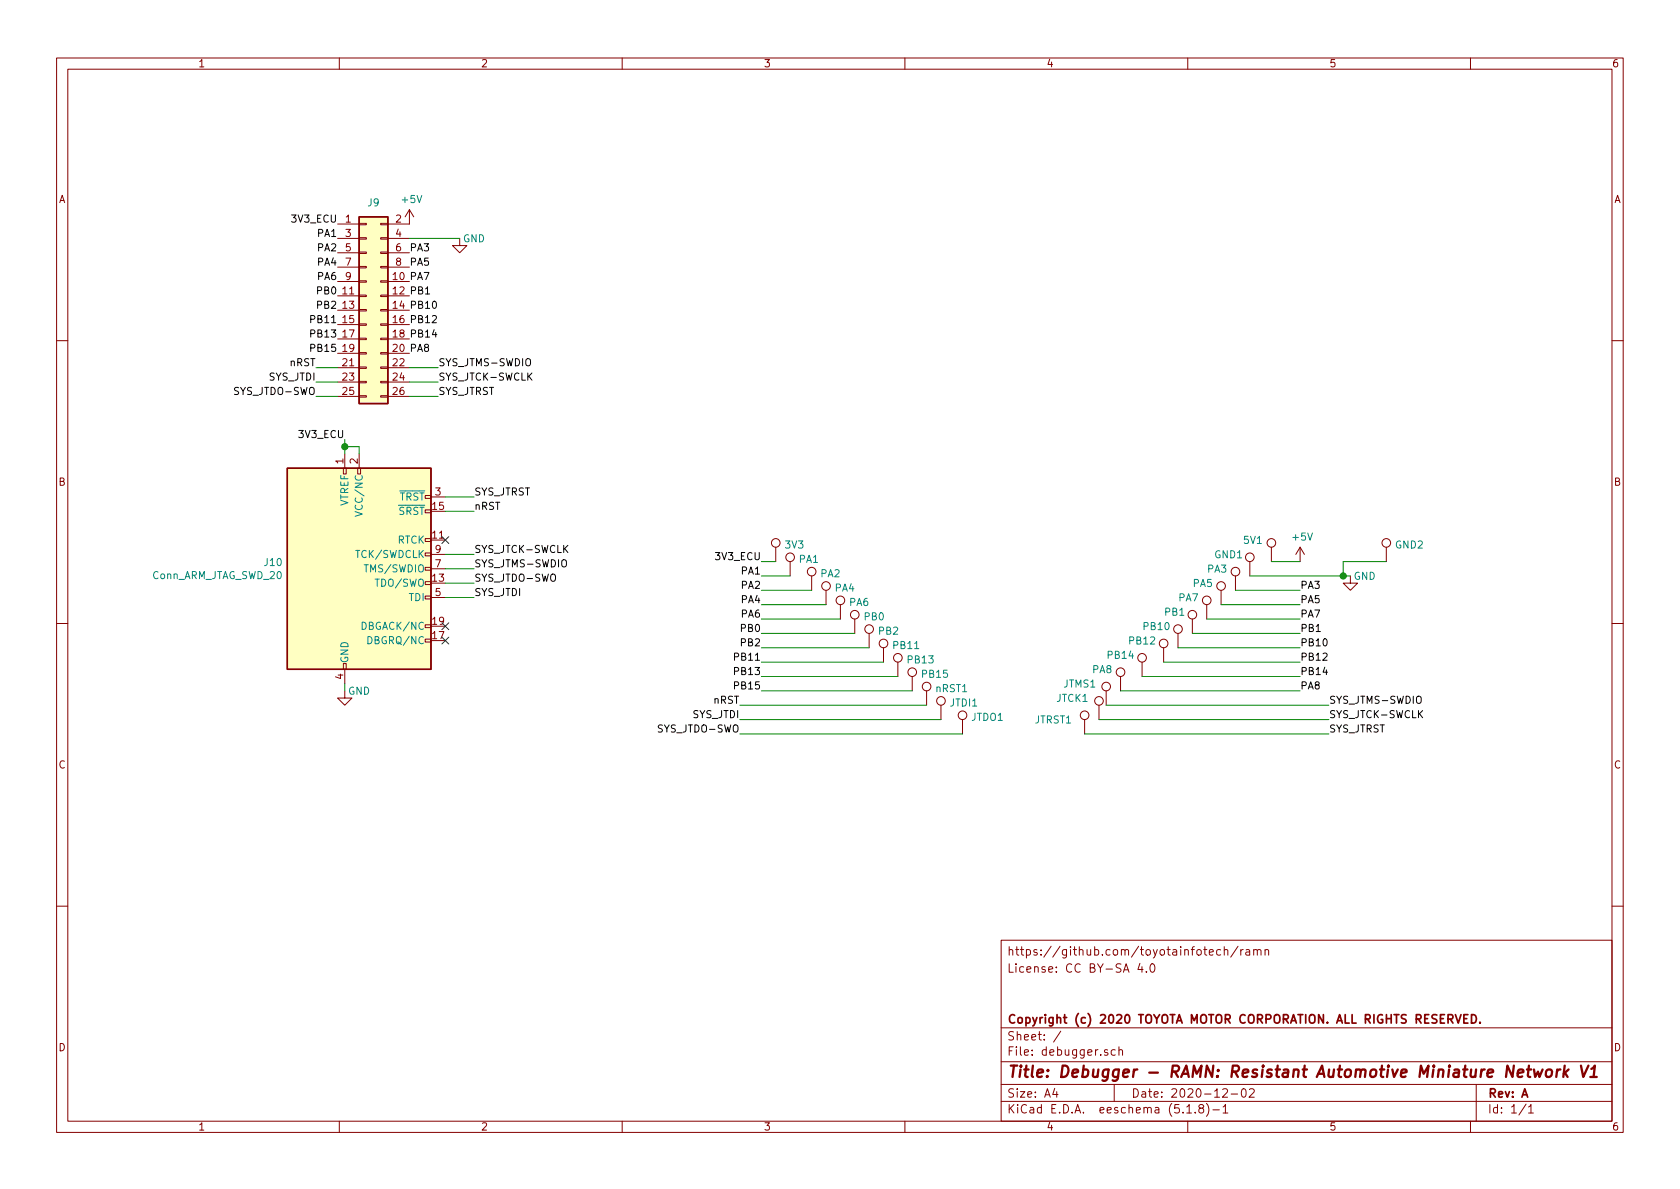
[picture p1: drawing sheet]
EESchema Schematic File Version 4
EELAYER 30 0
EELAYER END
$Descr A4 11693 8268
encoding utf-8
Sheet 1 1
Title "Debugger - RAMN: Resistant Automotive Miniature Network V1"
Date "2020-12-02"
Rev "A"
Comp "Copyright (c) 2020 TOYOTA MOTOR CORPORATION. ALL RIGHTS RESERVED."
Comment1 ""
Comment2 ""
Comment3 "License: CC BY-SA 4.0"
Comment4 "https://github.com/toyotainfotech/ramn"
$EndDescr
Text Label 2850 1950 0    50   ~ 0
PA7
Text Label 2850 1850 0    50   ~ 0
PA5
Text Label 2850 1750 0    50   ~ 0
PA3
Text Label 2850 2050 0    50   ~ 0
PB1
Text Label 2850 2150 0    50   ~ 0
PB10
Text Label 2350 1550 2    50   ~ 0
3V3_ECU
Wire Wire Line
	2850 1650 3200 1650
$Comp
L power:GND #PWR0101
U 1 1
P 3200 1650
AR Path="/5D9A7138" Ref="#PWR0101"  Part="1" 
AR Path="/5D8BFFCE/5D9A7138" Ref="#PWR?"  Part="1" 
AR Path="/5D815E09/5D9A7138" Ref="#PWR?"  Part="1" 
AR Path="/5D8EDE42/5D9A7138" Ref="#PWR?"  Part="1" 
F 0 "#PWR0101" H 3200 1400 50  0001 C CNN
F 1 "GND" H 3300 1650 50  0000 C CNN
F 2 "" H 3200 1650 50  0001 C CNN
F 3 "" H 3200 1650 50  0001 C CNN
	1    3200 1650
	1    0    0    -1  
$EndComp
$Comp
L power:+5V #PWR?
U 1 1
P 2850 1550
AR Path="/5D8BFFCE/5D9A713E" Ref="#PWR?"  Part="1" 
AR Path="/5D815E09/5D9A713E" Ref="#PWR?"  Part="1" 
AR Path="/5D8EDE42/5D9A713E" Ref="#PWR?"  Part="1" 
AR Path="/5D7DEA89/5D9A713E" Ref="#PWR?"  Part="1" 
AR Path="/5D9A713E" Ref="#PWR0102"  Part="1" 
F 0 "#PWR0102" H 2850 1400 50  0001 C CNN
F 1 "+5V" H 2865 1723 50  0000 C CNN
F 2 "" H 2850 1550 50  0001 C CNN
F 3 "" H 2850 1550 50  0001 C CNN
	1    2850 1550
	1    0    0    -1  
$EndComp
Text Label 2350 1650 2    50   ~ 0
PA1
Text Label 2350 2050 2    50   ~ 0
PB0
Text Label 2350 2150 2    50   ~ 0
PB2
Text Label 2350 1850 2    50   ~ 0
PA4
Text Label 2350 1950 2    50   ~ 0
PA6
Text Label 2850 2450 0    50   ~ 0
PA8
Text Label 2350 2450 2    50   ~ 0
PB15
Text Label 2350 2250 2    50   ~ 0
PB11
Text Label 2350 2350 2    50   ~ 0
PB13
Text Label 2850 2250 0    50   ~ 0
PB12
Text Label 2850 2350 0    50   ~ 0
PB14
Text Label 2350 1750 2    50   ~ 0
PA2
Text Label 2200 2550 2    50   ~ 0
nRST
Text Label 2200 2650 2    50   ~ 0
SYS_JTDI
Text Label 2200 2750 2    50   ~ 0
SYS_JTDO-SWO
Text Label 3050 2750 0    50   ~ 0
SYS_JTRST
Text Label 3050 2650 0    50   ~ 0
SYS_JTCK-SWCLK
Text Label 3050 2550 0    50   ~ 0
SYS_JTMS-SWDIO
$Comp
L Connector_Generic:Conn_02x13_Odd_Even J9
U 1 1
P 2550 2150
F 0 "J9" H 2600 2900 50  0000 C CNN
F 1 " " H 2600 2676 50  0000 C CNN
F 2 "Connector_PinSocket_2.54mm:PinSocket_2x13_P2.54mm_Vertical" H 2550 2150 50  0001 C CNN
F 3 "~" H 2550 2150 50  0001 C CNN
	1    2550 2150
	1    0    0    -1  
$EndComp
Wire Wire Line
	2350 2550 2200 2550
Wire Wire Line
	2350 2650 2200 2650
Wire Wire Line
	2350 2750 2200 2750
Wire Wire Line
	2850 2750 3050 2750
Wire Wire Line
	2850 2650 3050 2650
Wire Wire Line
	2850 2550 3050 2550
$Comp
L Connector:Conn_ARM_JTAG_SWD_20 J10
U 1 1
P 2500 3950
F 0 "J10" H 1971 3996 50  0000 R CNN
F 1 "Conn_ARM_JTAG_SWD_20" H 1971 3905 50  0000 R CNN
F 2 "Connector_IDC:IDC-Header_2x10_P2.54mm_Horizontal" H 2950 2900 50  0001 L TNN
F 3 "http://infocenter.arm.com/help/topic/com.arm.doc.dui0499b/DUI0499B_system_design_reference.pdf" V 2150 2700 50  0001 C CNN
	1    2500 3950
	1    0    0    -1  
$EndComp
Text Label 2400 3050 2    50   ~ 0
3V3_ECU
Wire Wire Line
	2400 3050 2400 3100
Wire Wire Line
	2500 3150 2500 3100
Wire Wire Line
	2500 3100 2400 3100
Connection ~ 2400 3100
Wire Wire Line
	2400 3100 2400 3150
Text Label 3300 3450 0    50   ~ 0
SYS_JTRST
Text Label 3300 3550 0    50   ~ 0
nRST
Text Label 3300 3850 0    50   ~ 0
SYS_JTCK-SWCLK
Text Label 3300 3950 0    50   ~ 0
SYS_JTMS-SWDIO
Text Label 3300 4150 0    50   ~ 0
SYS_JTDI
Text Label 3300 4050 0    50   ~ 0
SYS_JTDO-SWO
NoConn ~ 3100 4350
NoConn ~ 3100 4450
$Comp
L power:GND #PWR0105
U 1 1
P 2400 4800
AR Path="/5DEFA108" Ref="#PWR0105"  Part="1" 
AR Path="/5D8BFFCE/5DEFA108" Ref="#PWR?"  Part="1" 
AR Path="/5D815E09/5DEFA108" Ref="#PWR?"  Part="1" 
AR Path="/5D8EDE42/5DEFA108" Ref="#PWR?"  Part="1" 
F 0 "#PWR0105" H 2400 4550 50  0001 C CNN
F 1 "GND" H 2500 4800 50  0000 C CNN
F 2 "" H 2400 4800 50  0001 C CNN
F 3 "" H 2400 4800 50  0001 C CNN
	1    2400 4800
	1    0    0    -1  
$EndComp
Wire Wire Line
	2400 4750 2400 4800
NoConn ~ 3100 3750
Wire Wire Line
	3300 3850 3100 3850
Wire Wire Line
	3300 3950 3100 3950
Wire Wire Line
	3300 4050 3100 4050
Wire Wire Line
	3300 4150 3100 4150
Wire Wire Line
	3300 3550 3100 3550
Wire Wire Line
	3100 3450 3300 3450
Text Label 5300 3900 2    50   ~ 0
3V3_ECU
Text Label 5300 4000 2    50   ~ 0
PA1
Text Label 5300 4400 2    50   ~ 0
PB0
Text Label 5300 4500 2    50   ~ 0
PB2
Text Label 5300 4200 2    50   ~ 0
PA4
Text Label 5300 4300 2    50   ~ 0
PA6
Text Label 5300 4800 2    50   ~ 0
PB15
Text Label 5300 4600 2    50   ~ 0
PB11
Text Label 5300 4700 2    50   ~ 0
PB13
Text Label 5300 4100 2    50   ~ 0
PA2
Text Label 5150 4900 2    50   ~ 0
nRST
Text Label 5150 5000 2    50   ~ 0
SYS_JTDI
Text Label 5150 5100 2    50   ~ 0
SYS_JTDO-SWO
Text Label 9050 4300 0    50   ~ 0
PA7
Text Label 9050 4200 0    50   ~ 0
PA5
Text Label 9050 4100 0    50   ~ 0
PA3
Text Label 9050 4400 0    50   ~ 0
PB1
Text Label 9050 4500 0    50   ~ 0
PB10
$Comp
L power:+5V #PWR?
U 1 1
P 9050 3900
AR Path="/5D8BFFCE/5DECB5FB" Ref="#PWR?"  Part="1" 
AR Path="/5D815E09/5DECB5FB" Ref="#PWR?"  Part="1" 
AR Path="/5D8EDE42/5DECB5FB" Ref="#PWR?"  Part="1" 
AR Path="/5D7DEA89/5DECB5FB" Ref="#PWR?"  Part="1" 
AR Path="/5DECB5FB" Ref="#PWR0107"  Part="1" 
F 0 "#PWR0107" H 9050 3750 50  0001 C CNN
F 1 "+5V" H 9065 4073 50  0000 C CNN
F 2 "" H 9050 3900 50  0001 C CNN
F 3 "" H 9050 3900 50  0001 C CNN
	1    9050 3900
	1    0    0    -1  
$EndComp
Text Label 9050 4800 0    50   ~ 0
PA8
Text Label 9050 4600 0    50   ~ 0
PB12
Text Label 9050 4700 0    50   ~ 0
PB14
Text Label 9250 5100 0    50   ~ 0
SYS_JTRST
Text Label 9250 5000 0    50   ~ 0
SYS_JTCK-SWCLK
Text Label 9250 4900 0    50   ~ 0
SYS_JTMS-SWDIO
$Comp
L Connector:TestPoint 3V3
U 1 1
P 5400 3900
F 0 "3V3" H 5458 4018 50  0000 L CNN
F 1 "TestPoint" H 5458 3927 50  0001 L CNN
F 2 "TestPoint:TestPoint_Loop_D2.54mm_Drill1.5mm_Beaded" H 5600 3900 50  0001 C CNN
F 3 "~" H 5600 3900 50  0001 C CNN
	1    5400 3900
	1    0    0    -1  
$EndComp
$Comp
L Connector:TestPoint 5V1
U 1 1
P 8850 3900
F 0 "5V1" H 8650 4050 50  0000 L CNN
F 1 "TestPoint" H 8908 3927 50  0001 L CNN
F 2 "TestPoint:TestPoint_Loop_D2.54mm_Drill1.5mm_Beaded" H 9050 3900 50  0001 C CNN
F 3 "~" H 9050 3900 50  0001 C CNN
	1    8850 3900
	1    0    0    -1  
$EndComp
Wire Wire Line
	9050 3900 8850 3900
$Comp
L Connector:TestPoint PA1
U 1 1
P 5500 4000
F 0 "PA1" H 5558 4118 50  0000 L CNN
F 1 "TestPoint" H 5558 4027 50  0001 L CNN
F 2 "TestPoint:TestPoint_Loop_D2.54mm_Drill1.5mm_Beaded" H 5700 4000 50  0001 C CNN
F 3 "~" H 5700 4000 50  0001 C CNN
	1    5500 4000
	1    0    0    -1  
$EndComp
$Comp
L Connector:TestPoint PA2
U 1 1
P 5650 4100
F 0 "PA2" H 5708 4218 50  0000 L CNN
F 1 "TestPoint" H 5708 4127 50  0001 L CNN
F 2 "TestPoint:TestPoint_Loop_D2.54mm_Drill1.5mm_Beaded" H 5850 4100 50  0001 C CNN
F 3 "~" H 5850 4100 50  0001 C CNN
	1    5650 4100
	1    0    0    -1  
$EndComp
$Comp
L Connector:TestPoint PA4
U 1 1
P 5750 4200
F 0 "PA4" H 5808 4318 50  0000 L CNN
F 1 "TestPoint" H 5808 4227 50  0001 L CNN
F 2 "TestPoint:TestPoint_Loop_D2.54mm_Drill1.5mm_Beaded" H 5950 4200 50  0001 C CNN
F 3 "~" H 5950 4200 50  0001 C CNN
	1    5750 4200
	1    0    0    -1  
$EndComp
$Comp
L Connector:TestPoint PA6
U 1 1
P 5850 4300
F 0 "PA6" H 5908 4418 50  0000 L CNN
F 1 "TestPoint" H 5908 4327 50  0001 L CNN
F 2 "TestPoint:TestPoint_Loop_D2.54mm_Drill1.5mm_Beaded" H 6050 4300 50  0001 C CNN
F 3 "~" H 6050 4300 50  0001 C CNN
	1    5850 4300
	1    0    0    -1  
$EndComp
$Comp
L Connector:TestPoint PB0
U 1 1
P 5950 4400
F 0 "PB0" H 6008 4518 50  0000 L CNN
F 1 "TestPoint" H 6008 4427 50  0001 L CNN
F 2 "TestPoint:TestPoint_Loop_D2.54mm_Drill1.5mm_Beaded" H 6150 4400 50  0001 C CNN
F 3 "~" H 6150 4400 50  0001 C CNN
	1    5950 4400
	1    0    0    -1  
$EndComp
$Comp
L Connector:TestPoint PB2
U 1 1
P 6050 4500
F 0 "PB2" H 6108 4618 50  0000 L CNN
F 1 "TestPoint" H 6108 4527 50  0001 L CNN
F 2 "TestPoint:TestPoint_Loop_D2.54mm_Drill1.5mm_Beaded" H 6250 4500 50  0001 C CNN
F 3 "~" H 6250 4500 50  0001 C CNN
	1    6050 4500
	1    0    0    -1  
$EndComp
$Comp
L Connector:TestPoint PB11
U 1 1
P 6150 4600
F 0 "PB11" H 6208 4718 50  0000 L CNN
F 1 "TestPoint" H 6208 4627 50  0001 L CNN
F 2 "TestPoint:TestPoint_Loop_D2.54mm_Drill1.5mm_Beaded" H 6350 4600 50  0001 C CNN
F 3 "~" H 6350 4600 50  0001 C CNN
	1    6150 4600
	1    0    0    -1  
$EndComp
Wire Wire Line
	5300 3900 5400 3900
Wire Wire Line
	5500 4000 5300 4000
Wire Wire Line
	5300 4100 5650 4100
Wire Wire Line
	5300 4200 5750 4200
Wire Wire Line
	5850 4300 5300 4300
Wire Wire Line
	5950 4400 5300 4400
Wire Wire Line
	5300 4500 6050 4500
Wire Wire Line
	6150 4600 5300 4600
$Comp
L Connector:TestPoint PB13
U 1 1
P 6250 4700
F 0 "PB13" H 6308 4818 50  0000 L CNN
F 1 "TestPoint" H 6308 4727 50  0001 L CNN
F 2 "TestPoint:TestPoint_Loop_D2.54mm_Drill1.5mm_Beaded" H 6450 4700 50  0001 C CNN
F 3 "~" H 6450 4700 50  0001 C CNN
	1    6250 4700
	1    0    0    -1  
$EndComp
Wire Wire Line
	6250 4700 5300 4700
$Comp
L Connector:TestPoint PB15
U 1 1
P 6350 4800
F 0 "PB15" H 6408 4918 50  0000 L CNN
F 1 "TestPoint" H 6408 4827 50  0001 L CNN
F 2 "TestPoint:TestPoint_Loop_D2.54mm_Drill1.5mm_Beaded" H 6550 4800 50  0001 C CNN
F 3 "~" H 6550 4800 50  0001 C CNN
	1    6350 4800
	1    0    0    -1  
$EndComp
Wire Wire Line
	6350 4800 5300 4800
$Comp
L Connector:TestPoint GND1
U 1 1
P 8700 4000
F 0 "GND1" H 8450 4150 50  0000 L CNN
F 1 "TestPoint" H 8758 4027 50  0001 L CNN
F 2 "TestPoint:TestPoint_Loop_D2.54mm_Drill1.5mm_Beaded" H 8900 4000 50  0001 C CNN
F 3 "~" H 8900 4000 50  0001 C CNN
	1    8700 4000
	1    0    0    -1  
$EndComp
$Comp
L Connector:TestPoint PA3
U 1 1
P 8600 4100
F 0 "PA3" H 8400 4250 50  0000 L CNN
F 1 "TestPoint" H 8658 4127 50  0001 L CNN
F 2 "TestPoint:TestPoint_Loop_D2.54mm_Drill1.5mm_Beaded" H 8800 4100 50  0001 C CNN
F 3 "~" H 8800 4100 50  0001 C CNN
	1    8600 4100
	1    0    0    -1  
$EndComp
Wire Wire Line
	9050 4100 8600 4100
$Comp
L Connector:TestPoint PA5
U 1 1
P 8500 4200
F 0 "PA5" H 8300 4350 50  0000 L CNN
F 1 "TestPoint" H 8558 4227 50  0001 L CNN
F 2 "TestPoint:TestPoint_Loop_D2.54mm_Drill1.5mm_Beaded" H 8700 4200 50  0001 C CNN
F 3 "~" H 8700 4200 50  0001 C CNN
	1    8500 4200
	1    0    0    -1  
$EndComp
$Comp
L Connector:TestPoint PA7
U 1 1
P 8400 4300
F 0 "PA7" H 8200 4450 50  0000 L CNN
F 1 "TestPoint" H 8458 4327 50  0001 L CNN
F 2 "TestPoint:TestPoint_Loop_D2.54mm_Drill1.5mm_Beaded" H 8600 4300 50  0001 C CNN
F 3 "~" H 8600 4300 50  0001 C CNN
	1    8400 4300
	1    0    0    -1  
$EndComp
$Comp
L Connector:TestPoint PB1
U 1 1
P 8300 4400
F 0 "PB1" H 8100 4550 50  0000 L CNN
F 1 "TestPoint" H 8358 4427 50  0001 L CNN
F 2 "TestPoint:TestPoint_Loop_D2.54mm_Drill1.5mm_Beaded" H 8500 4400 50  0001 C CNN
F 3 "~" H 8500 4400 50  0001 C CNN
	1    8300 4400
	1    0    0    -1  
$EndComp
Wire Wire Line
	8500 4200 9050 4200
Wire Wire Line
	9050 4300 8400 4300
Wire Wire Line
	9050 4400 8300 4400
$Comp
L Connector:TestPoint PB10
U 1 1
P 8200 4500
F 0 "PB10" H 7950 4650 50  0000 L CNN
F 1 "TestPoint" H 8258 4527 50  0001 L CNN
F 2 "TestPoint:TestPoint_Loop_D2.54mm_Drill1.5mm_Beaded" H 8400 4500 50  0001 C CNN
F 3 "~" H 8400 4500 50  0001 C CNN
	1    8200 4500
	1    0    0    -1  
$EndComp
Wire Wire Line
	9050 4500 8200 4500
$Comp
L Connector:TestPoint PB12
U 1 1
P 8100 4600
F 0 "PB12" H 7850 4750 50  0000 L CNN
F 1 "TestPoint" H 8158 4627 50  0001 L CNN
F 2 "TestPoint:TestPoint_Loop_D2.54mm_Drill1.5mm_Beaded" H 8300 4600 50  0001 C CNN
F 3 "~" H 8300 4600 50  0001 C CNN
	1    8100 4600
	1    0    0    -1  
$EndComp
Wire Wire Line
	9050 4600 8100 4600
Wire Wire Line
	9050 4700 7950 4700
$Comp
L Connector:TestPoint PB14
U 1 1
P 7950 4700
F 0 "PB14" H 7700 4850 50  0000 L CNN
F 1 "TestPoint" H 8008 4727 50  0001 L CNN
F 2 "TestPoint:TestPoint_Loop_D2.54mm_Drill1.5mm_Beaded" H 8150 4700 50  0001 C CNN
F 3 "~" H 8150 4700 50  0001 C CNN
	1    7950 4700
	1    0    0    -1  
$EndComp
Wire Wire Line
	9050 4800 7800 4800
$Comp
L Connector:TestPoint PA8
U 1 1
P 7800 4800
F 0 "PA8" H 7600 4950 50  0000 L CNN
F 1 "TestPoint" H 7858 4827 50  0001 L CNN
F 2 "TestPoint:TestPoint_Loop_D2.54mm_Drill1.5mm_Beaded" H 8000 4800 50  0001 C CNN
F 3 "~" H 8000 4800 50  0001 C CNN
	1    7800 4800
	1    0    0    -1  
$EndComp
$Comp
L Connector:TestPoint JTMS1
U 1 1
P 7700 4900
F 0 "JTMS1" H 7400 5050 50  0000 L CNN
F 1 "TestPoint" H 7758 4927 50  0001 L CNN
F 2 "TestPoint:TestPoint_Loop_D2.54mm_Drill1.5mm_Beaded" H 7900 4900 50  0001 C CNN
F 3 "~" H 7900 4900 50  0001 C CNN
	1    7700 4900
	1    0    0    -1  
$EndComp
$Comp
L Connector:TestPoint nRST1
U 1 1
P 6450 4900
F 0 "nRST1" H 6508 5018 50  0000 L CNN
F 1 "TestPoint" H 6508 4927 50  0001 L CNN
F 2 "TestPoint:TestPoint_Loop_D2.54mm_Drill1.5mm_Beaded" H 6650 4900 50  0001 C CNN
F 3 "~" H 6650 4900 50  0001 C CNN
	1    6450 4900
	1    0    0    -1  
$EndComp
$Comp
L Connector:TestPoint JTDI1
U 1 1
P 6550 5000
F 0 "JTDI1" H 6608 5118 50  0000 L CNN
F 1 "TestPoint" H 6608 5027 50  0001 L CNN
F 2 "TestPoint:TestPoint_Loop_D2.54mm_Drill1.5mm_Beaded" H 6750 5000 50  0001 C CNN
F 3 "~" H 6750 5000 50  0001 C CNN
	1    6550 5000
	1    0    0    -1  
$EndComp
$Comp
L Connector:TestPoint JTDO1
U 1 1
P 6700 5100
F 0 "JTDO1" H 6758 5218 50  0000 L CNN
F 1 "TestPoint" H 6758 5127 50  0001 L CNN
F 2 "TestPoint:TestPoint_Loop_D2.54mm_Drill1.5mm_Beaded" H 6900 5100 50  0001 C CNN
F 3 "~" H 6900 5100 50  0001 C CNN
	1    6700 5100
	1    0    0    -1  
$EndComp
Wire Wire Line
	5150 4900 6450 4900
Wire Wire Line
	5150 5000 6550 5000
Wire Wire Line
	5150 5100 6700 5100
Wire Wire Line
	7700 4900 9250 4900
Wire Wire Line
	7650 5000 9250 5000
$Comp
L Connector:TestPoint JTCK1
U 1 1
P 7650 5000
F 0 "JTCK1" H 7350 5150 50  0000 L CNN
F 1 "TestPoint" H 7708 5027 50  0001 L CNN
F 2 "TestPoint:TestPoint_Loop_D2.54mm_Drill1.5mm_Beaded" H 7850 5000 50  0001 C CNN
F 3 "~" H 7850 5000 50  0001 C CNN
	1    7650 5000
	1    0    0    -1  
$EndComp
$Comp
L Connector:TestPoint JTRST1
U 1 1
P 7550 5100
F 0 "JTRST1" H 7200 5200 50  0000 L CNN
F 1 "TestPoint" H 7608 5127 50  0001 L CNN
F 2 "TestPoint:TestPoint_Loop_D2.54mm_Drill1.5mm_Beaded" H 7750 5100 50  0001 C CNN
F 3 "~" H 7750 5100 50  0001 C CNN
	1    7550 5100
	1    0    0    -1  
$EndComp
Wire Wire Line
	7550 5100 9250 5100
$Comp
L Connector:TestPoint GND2
U 1 1
P 9650 3900
F 0 "GND2" H 9708 4018 50  0000 L CNN
F 1 "TestPoint" H 9708 3927 50  0001 L CNN
F 2 "TestPoint:TestPoint_Loop_D2.54mm_Drill1.5mm_Beaded" H 9850 3900 50  0001 C CNN
F 3 "~" H 9850 3900 50  0001 C CNN
	1    9650 3900
	1    0    0    -1  
$EndComp
Wire Wire Line
	8700 4000 9350 4000
$Comp
L power:GND #PWR0106
U 1 1
P 9400 4000
AR Path="/5DECB5F5" Ref="#PWR0106"  Part="1" 
AR Path="/5D8BFFCE/5DECB5F5" Ref="#PWR?"  Part="1" 
AR Path="/5D815E09/5DECB5F5" Ref="#PWR?"  Part="1" 
AR Path="/5D8EDE42/5DECB5F5" Ref="#PWR?"  Part="1" 
F 0 "#PWR0106" H 9400 3750 50  0001 C CNN
F 1 "GND" H 9500 4000 50  0000 C CNN
F 2 "" H 9400 4000 50  0001 C CNN
F 3 "" H 9400 4000 50  0001 C CNN
	1    9400 4000
	1    0    0    -1  
$EndComp
Wire Wire Line
	9650 3900 9350 3900
Wire Wire Line
	9350 3900 9350 4000
Connection ~ 9350 4000
Wire Wire Line
	9350 4000 9400 4000
$EndSCHEMATC
